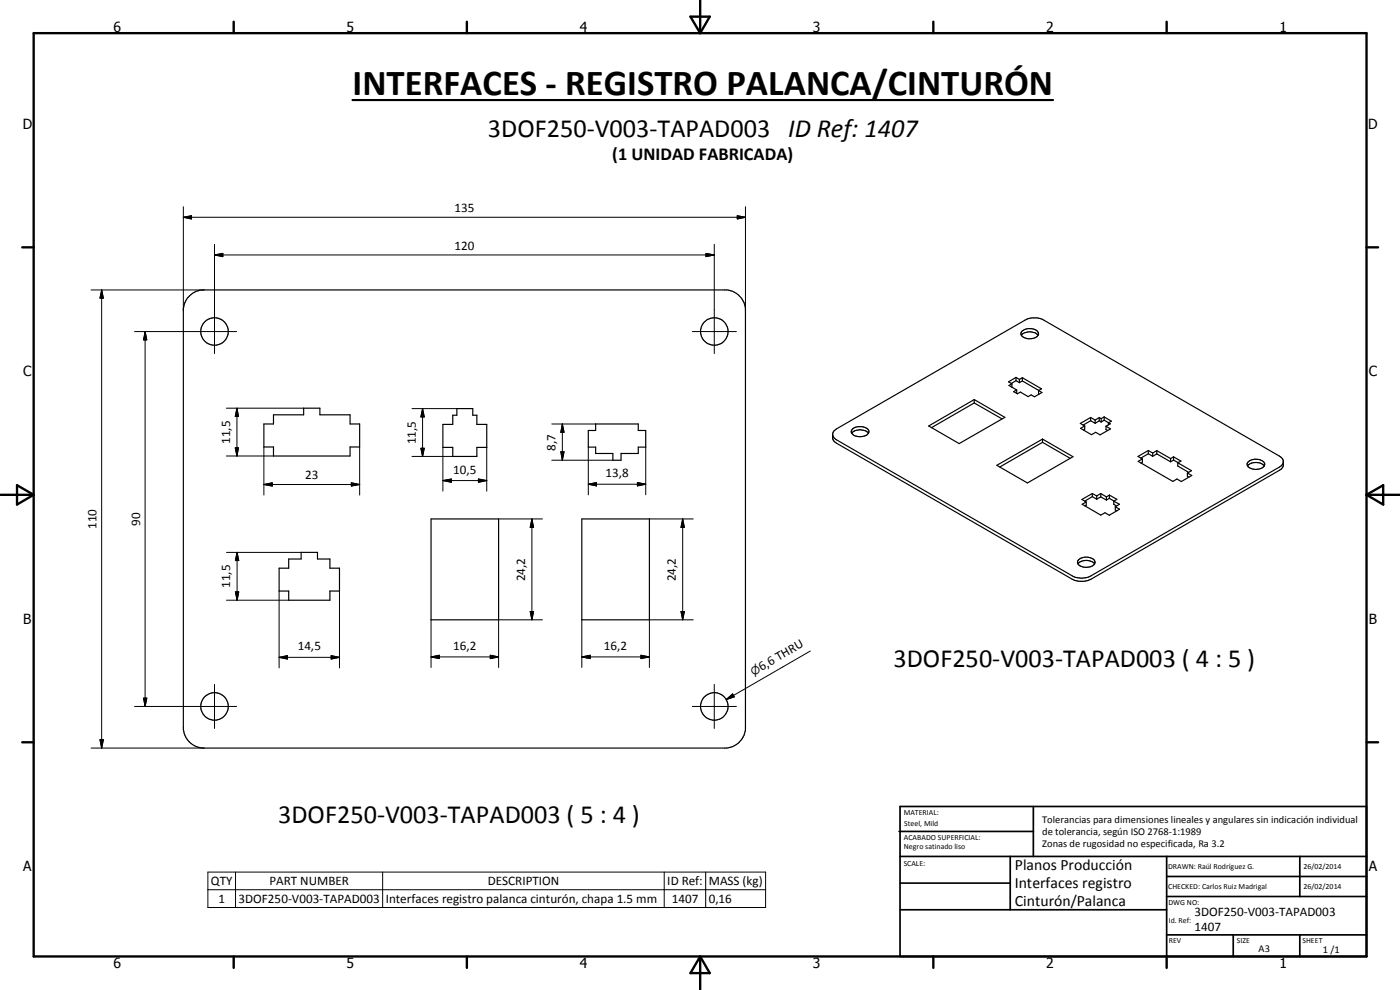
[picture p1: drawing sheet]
<svg xmlns="http://www.w3.org/2000/svg" width="420mm" height="297mm" viewBox="0 0 420 297" stroke-linecap="round" stroke-linejoin="round" font-family="sans-serif">
<g fill="none" stroke="#000" stroke-width=".35">
<path d="M56.4 89.2l1.4-1.2 1.1-.6 1.8-.4h157.4a6.3 6.3 0 0 1 5.6 5.6v126.2a6.3 6.3 0 0 1-5.6 5.7h-157.4a6.3 6.3 0 0 1-5.7-5.7v-126.2l.5-1.8zM306.7 99.4a3.5 3.5 0 0 1 4.9 .3 1.46 1.46 0 0 1-1.7 1.9 2.62 2.62 0 0 1-3.5-1.5zM292.4 119.9v1M303.7 115.1l-.9 .6 2.3 1.3M303.7 115.1l-.1 1M304.9 113.2l1 .6M304.9 113.2l-2.2 1.4 1 .5M304.9 114.2l-1.4 .9M304.9 113.2v1M304.9 114.2l1 .6M305.1 117l-.9 .5 1.1 .7 .9-.6 2.4 1.4 .8-.5 1.1 .5 2.2-1.2-1-.6M305.1 117v1"/>
<path d="M305.9 113.8v1M306.5 100.6a2.91 2.91 0 0 1 3.1-1l1.1 .3 .8 .7M306.8 113.3l5.8 3.4-.9 .5M306.8 113.3l-.9 .5M306.8 114.3l-.9 .5M306.8 113.3v1M306.8 114.3l4.9 2.8M311.7 117.2v1h.2M79.2 127.2h2.9v-2.7h9v-2h4.9v2h9.1v2.7h2.8v6.9h-2.8v2.7h-23v-2.7h-2.9zM137.1 122.6h4.8v2h1.2v2.7h3v6.9h-3v2.7h-7.2v-2.7h-3v-6.9h3v-2.7h1.2zM176.6 129.2h2.2v-2h12.7v2h2.3v5h-2.3v1.9h-5.1v2h-2.5v-2h-5.1v-1.9h-2.2zM249.9 130.5l.3 .8 .8 .7 70.8 40.8a5.9 5.9 0 0 0 5.6 0l56.6-32.7 .8-.7 .3-.8"/>
<path d="M250.2 129.4l.8-.7 56.6-32.6 1.2-.6 2.4-.1 1.7 .4 71.1 41.1 .8 .6a2.47 2.47 0 0 1 .3 2.2l-.6 1-.5 .4-56.6 32.7a6.3 6.3 0 0 1-5.6 0l-70.8-40.8-.7-.7a2.39 2.39 0 0 1-.4-2.1zM255.6 130a3.5 3.5 0 0 1 5 0M255.8 128.8a3.6 3.6 0 0 1 4.9 .3 1.61 1.61 0 0 1-1.7 1.8 2.6 2.6 0 0 1-3.5-1.4zM278.7 127.8l13.7-7.9 9.2 5.3-13.7 7.9zM292.4 120.9l-12.8 7.4M292.4 120.9l8.3 4.8M299.2 139.6l13.7-7.9 9.1 5.3-13.7 7.9zM312.9 132.7l-12.9 7.4M312.9 131.7v1M312.9 132.7l8.3 4.8M325.5 127.8l-1.2 .7 3.3 1.9 1.2-.7 1.3 .8 3.2-1.8-1.4-.8M325.5 127.8v1l-.3 .2"/>
<path d="M327.3 125.3l-3.1 1.7 1.3 .8M327.3 126.2l-2.2 1.4M327.3 125.3v.9M327.3 126.2l1.4 .8M327.3 125.3l1.4 .7M328.7 126v1M329.9 126.3l.6 .3M329.9 126.3l-1.2 .7M329.9 125.3v1M329.9 125.3l-1.2 .7M329.9 125.3l.6 .3M330.5 125.6v1"/>
<path d="M331.4 126.1l-.9 .5M331.4 125.1v1M331.4 125.1l-.9 .5M331.4 126.1l1.3 .7M331.4 125.1l2.1 1.3-.9 .5M331.9 127.9v1l.5 .3M332.6 126.9v.6M332.6 126.9l.6 .3-1.3 .7M342.8 137.7v1l-.4 .2M342.8 137.7l-1.2 .7 10.4 6 1.2-.7 1.3 .8 3.2-1.8-1.3-.8M344.6 135.2l-3.1 1.7 1.3 .8M344.6 136.1l-2.2 1.4"/>
<path d="M344.6 135.2v.9M344.6 136.1l1.3 .8M344.6 135.2l1.3 .7M345.9 135.9v1M347.2 136.2l-1.3 .7M347.2 135.2v1M347.2 135.2l-1.3 .7M347.2 135.2l4.1 2.4M347.2 136.2l4.1 2.4M351.3 137.6v1M352.2 138l1.4 .8M352.2 137.1l2.2 1.2-.9 .6"/>
<path d="M352.2 137.1v.9M352.2 138l-.9 .6M352.2 137.1l-.9 .5M353.5 138.9l4.1 2.3-1.2 .7M353.5 138.9v.9l3.2 1.9M374.4 139.8a3.5 3.5 0 0 1 5 0M374.6 138.6a3.3 3.3 0 0 1 4.9 .5 2.41 2.41 0 0 1-3.3 1.7 1.59 1.59 0 0 1-1.8-2zM129.4 155.7h20.2v30.3h-20.2zM174.6 155.7h20.3v30.3h-20.3zM326 150.6l-1.2 .7 5.6 3.3 1.2-.8 1.3 .8 3.1-1.8-1.3-.7M326 150.6v1l-.4 .2M327.8 148.1l-3.1 1.8 1.3 .7"/>
<path d="M327.8 149l-2.3 1.4M327.8 148.1v.9M327.8 149l1.3 .8M327.8 148.1l1.3 .7M329.1 148.8v1M330.4 148.1l1.7 1M330.4 148.1v1M330.4 149.1l1.7 .9M330.4 149.1l-1.3 .7M330.4 148.1l-1.3 .7M332.1 149.1v.9M332.9 149.5l-.8 .5"/>
<path d="M332.9 148.5v1M332.9 148.5l-.8 .6M332.9 149.5l1.4 .8M332.9 148.5l2.3 1.3-.9 .6M334.3 150.4l1.6 .9-1.2 .8M334.3 150.4v.9l.8 .5M334.7 152.1v.9l.5 .3M356.4 141.9v1l.4 .3M83.8 170.5h2.8v-2.8h3.8v-2h4.9v2h3.7v2.8h2.9v6.8h-2.9v2.8h-12.4v-2.8h-2.8zM323.5 169.2a3.5 3.5 0 0 1 5 0M323.7 168a3.3 3.3 0 0 1 4.9 .5 2.09 2.09 0 0 1-2.5 1.7 2.05 2.05 0 0 1-2.7-1.8z"/>
<circle cx="64.4" cy="99.4" r="4.1"/>
<circle cx="214.4" cy="99.5" r="4.1"/>
<circle cx="64.4" cy="212" r="4.1"/>
<circle cx="214.4" cy="212" r="4.1"/>
</g>
<g fill="none" stroke="#000" stroke-width=".71">
<path d="M10.1 9.9h400v277.1h-400zM70.1 6.5v3.4M140.1 6.5v3.4M207.2 5h5.8l-2.9 4.9zM210.1 0v9.9M280.1 6.5v3.4M350.1 6.5v3.4M6.7 74.2h3.4M410.1 74.2h3.5M.1 148.5h10M5.1 145.6l5 2.9-5 2.9zM410.1 148.5h10"/>
<path d="M410.1 148.5l5-2.9v5.8zM6.7 222.7h3.4M410.1 222.7h3.5M70.1 287v3.4M140.1 287v3.4M210.1 287v10M210.1 287l2.9 5h-5.8zM280.1 287v3.4M350.1 287v3.4"/>
</g>
<g fill="none" stroke="#000" stroke-width=".51">
<path d="M269.8 249.5h40.3M270.1 242h140v45h-140zM270.1 257h140M303.2 257v16M310.1 242v15M350.1 257v30M390.1 257v12M270.1 265h33.1M270.1 273h80M350.1 269h60M350.1 263h60M350.1 280.5h60"/>
<path d="M370.1 280.5v6.5M390.1 280.5v6.5"/>
</g>
<g fill="none" stroke="#000" stroke-width=".3">
<path d="M55 65.2l2.5-.5v1zM55 65.2h168.7M55 62v31.2M64.4 76.5l2.5-.5v1zM64.4 73.3v32.8M64.4 76.5h150M211.9 76l2.5 .5-2.5 .5zM214.4 73.3v32.8M221.3 64.7l2.4 .5-2.4 .5zM223.7 62v31.2M27.3 87h33.9M30.5 87l.5 2.5h-1z"/>
<path d="M30.5 87v137.5M40.4 99.5h30.6M43.5 99.5l.6 2.5h-1zM43.5 99.5v112.5M207.8 99.5h13.2M67.9 136.8h14.2M67.9 122.5h23.2M70.6 134.4h1l-.5 2.4zM71.1 122.5l.5 2.5h-1zM71.1 122.5v14.3M79.2 134.1v14.4M107.9 134.1v14.4"/>
<path d="M123.6 136.9h12.3M123.6 122.6h13.5M126.3 134.5h1l-.5 2.4zM126.8 122.6l.5 2.5h-1zM126.8 122.6v14.3M132.9 134.2v13.2M146.1 134.2v13.2M165.6 127.2h13.2M165.6 138.1h18.3M168.3 135.6h1l-.5 2.5zM168.8 127.2l.5 2.5h-1zM168.8 127.2v10.9"/>
<path d="M176.6 134.2v14.3M193.8 134.2v14.3M79.2 145.4l2.5-.5v.9zM79.2 145.4h28.7M105.4 144.9l2.5 .5-2.5 .4zM132.9 144.2l2.6-.5v1zM132.9 144.2h13.2M143.6 143.7l2.5 .5-2.5 .5zM149.6 155.7h13.2M159.6 155.7l.5 2.5h-1zM159.6 155.7v30.3M176.6 145.3l2.4-.5v1z"/>
<path d="M176.6 145.3h17.2M191.3 144.8l2.5 .5-2.5 .5zM194.9 155.7h13.2M204.9 155.7l.5 2.5h-1zM204.9 155.7v30.3M68 165.7h22.4M70.6 177.6h1.1l-.5 2.5zM71.2 165.7l.5 2.5h-1.1zM71.2 165.7v14.4M83.8 177.3v23.1M101.9 177.3v23.1M68 180.1h18.6"/>
<path d="M83.8 197.2l2.5-.5v1zM83.8 197.2h18.1M99.4 196.7l2.5 .5-2.5 .5zM129.4 197.1l2.5-.5v1zM129.4 197.1h20.2M129.4 186v14.3M147.1 196.6l2.5 .5-2.5 .5zM159.1 183.5h1l-.5 2.5zM162.8 186h-13.2v14.3M174.6 197.1l2.5-.5v1zM174.6 197.1h20.3M174.6 186v14.3"/>
<path d="M192.4 196.6l2.5 .5-2.5 .5zM204.4 183.5h1l-.5 2.5zM208.1 186h-13.2v14.3M243.2 195.3l-25.2 14.6M40.4 212h30.6M43.1 209.5h1l-.6 2.5zM64.4 205.4v13.2M207.8 212h13.2M214.4 205.4v13.2M218 209.9l1.9-1.7 .5 .9zM27.3 224.5h33.9M30 222h1l-.5 2.5z"/>
<path d="M62.4 261.7h167.4v10.6h-167.4zM62.4 267h167.4M70.7 261.7v10.6M114.8 261.7v10.6M199.3 261.7v10.6M211.8 261.7v10.6"/>
</g>
<path d="M105.8 30h210.2" fill="none" stroke="#000" stroke-width=".63"/>
<g fill="#000">
<path d="M55 65.2l2.5-.5v1zM64.4 76.5l2.5-.5v1zM211.9 76l2.5 .5-2.5 .5zM221.3 64.7l2.4 .5-2.4 .5zM30.5 87l.5 2.5h-1zM43.5 99.5l.6 2.5h-1zM70.6 134.4h1l-.5 2.4zM71.1 122.5l.5 2.5h-1zM126.3 134.5h1l-.5 2.4zM126.8 122.6l.5 2.5h-1zM168.3 135.6h1l-.5 2.5zM168.8 127.2l.5 2.5h-1z"/>
<path d="M79.2 145.4l2.5-.5v.9zM105.4 144.9l2.5 .5-2.5 .4zM132.9 144.2l2.6-.5v1zM143.6 143.7l2.5 .5-2.5 .5zM159.6 155.7l.5 2.5h-1zM176.6 145.3l2.4-.5v1zM191.3 144.8l2.5 .5-2.5 .5zM204.9 155.7l.5 2.5h-1zM70.6 177.6h1.1l-.5 2.5zM71.2 165.7l.5 2.5h-1.1zM83.8 197.2l2.5-.5v1zM99.4 196.7l2.5 .5-2.5 .5z"/>
<path d="M129.4 197.1l2.5-.5v1zM147.1 196.6l2.5 .5-2.5 .5zM159.1 183.5h1l-.5 2.5zM174.6 197.1l2.5-.5v1zM192.4 196.6l2.5 .5-2.5 .5zM204.4 183.5h1l-.5 2.5zM43.1 209.5h1l-.6 2.5zM218 209.9l1.9-1.7 .5 .9zM30 222h1l-.5 2.5z"/>
</g>
<text font-size="11" x="105.8" y="28.4">INTERFACES - REGISTRO PALANCA/CINTURÓN</text>
<g font-size="7.9">
<text x="146.4" y="41">3DOF250-V003-TAPAD003 ID Ref: 1407</text>
<text x="268.2" y="200.1">3DOF250-V003-TAPAD003 ( 4 : 5 )</text>
<text x="83.5" y="247">3DOF250-V003-TAPAD003 ( 5 : 4 )</text>
</g>
<text font-size="5.5" x="183.8" y="48.1">(1 UNIDAD FABRICADA)</text>
<g font-size="4.7">
<text x="304.6" y="260.9">Planos Producción</text>
<text x="304.6" y="266.3">Interfaces registro</text>
<text x="304.6" y="271.7">Cinturón/Palanca</text>
</g>
<g font-size="4.2">
<text x="34" y="9.6">6</text>
<text x="104" y="9.6">5</text>
<text x="174" y="9.6">4</text>
<text x="244" y="9.6">3</text>
<text x="314" y="9.6">2</text>
<text x="384" y="9.6">1</text>
<text x="6.8" y="38.7">D</text>
<text x="410.6" y="38.7">D</text>
<text x="7" y="112.9">C</text>
<text x="410.8" y="112.9">C</text>
<text x="7" y="187.1">B</text>
<text x="410.8" y="187.1">B</text>
<text x="7" y="261.4">A</text>
<text x="410.8" y="261.4">A</text>
<text x="34" y="290.4">6</text>
<text x="104" y="290.4">5</text>
<text x="174" y="290.4">4</text>
<text x="244" y="290.4">3</text>
<text x="314" y="290.4">2</text>
<text x="384" y="290.4">1</text>
</g>
<g font-size="3.9">
<text x="136.4" y="63.7">135</text>
<text x="136.4" y="75">120</text>
<text x="69" y="133.2" transform="rotate(-90 69 133.2)">11,5</text>
<text x="124.8" y="133.3" transform="rotate(-90 124.8 133.3)">11,5</text>
<text x="166.7" y="135.2" transform="rotate(-90 166.7 135.2)">8,7</text>
<text x="91.6" y="143.8">23</text>
<text x="136" y="142.2">10,5</text>
<text x="181.8" y="143.3">13,8</text>
<text x="28.9" y="158.7" transform="rotate(-90 28.9 158.7)">110</text>
<text x="42" y="157.7" transform="rotate(-90 42 157.7)">90</text>
<text x="69.1" y="176.4" transform="rotate(-90 69.1 176.4)">11,5</text>
<text x="157.6" y="174.4" transform="rotate(-90 157.6 174.4)">24,2</text>
<text x="202.8" y="174.4" transform="rotate(-90 202.8 174.4)">24,2</text>
<text x="89.4" y="195.2">14,5</text>
<text x="136" y="195">16,2</text>
<text x="181.2" y="195">16,2</text>
<text x="228.5" y="201.3" transform="rotate(-30 228.5 201.3)">6,6 THRU</text>
<text x="63.3" y="265.6">QTY</text>
<text x="80.8" y="265.6">PART NUMBER</text>
<text x="146.4" y="265.6">DESCRIPTION</text>
<text x="200.3" y="265.7">ID Ref:</text>
<text x="212.7" y="265.7">MASS (kg)</text>
<text x="65.6" y="270.9">1</text>
<text x="71.6" y="270.9">3DOF250-V003-TAPAD003</text>
<text x="115.8" y="271">Interfaces registro palanca cinturón, chapa 1.5 mm</text>
<text x="201.6" y="270.9">1407</text>
<text x="212.7" y="270.9">0,16</text>
<text x="358.5" y="275">3DOF250-V003-TAPAD003</text>
<text x="358.5" y="279.4">1407</text>
</g>
<text font-size="3.3" x="226.1" y="202.7" transform="rotate(-30 226.1 202.7)">n</text>
<g font-size="3.1">
<text x="312.7" y="246.8">Tolerancias para dimensiones lineales y angulares sin indicación individual</text>
<text x="312.7" y="250.4">de tolerancia, según ISO 2768-1:1989</text>
<text x="312.7" y="254">Zonas de rugosidad no especificada, Ra 3.2</text>
<text x="377.7" y="285.6">A3</text>
<text x="397" y="285.9">1 /1</text>
</g>
<g font-size="2.4">
<text x="271.2" y="244.4">MATERIAL:</text>
<text x="271.3" y="252">ACABADO SUPERFICIAL:</text>
<text x="271.4" y="247.9">Steel, Mild</text>
<text x="271.3" y="254.6">Negro satinado liso</text>
<text x="271.2" y="259.7">SCALE:</text>
<text x="350.6" y="260.8">DRAWN: Raúl Rodríguez G.</text>
<text x="391.2" y="260.6">26/02/2014</text>
<text x="350.6" y="266.9">CHECKED: Carlos Ruiz Madrigal</text>
<text x="391.2" y="266.7">26/02/2014</text>
<text x="350.6" y="271.4">DWG NO:</text>
<text x="350.8" y="276.9">Id. Ref:</text>
<text x="350.8" y="282.8">REV</text>
<text x="371.2" y="282.9">SIZE</text>
<text x="390.9" y="282.9">SHEET</text>
</g>
</svg>
